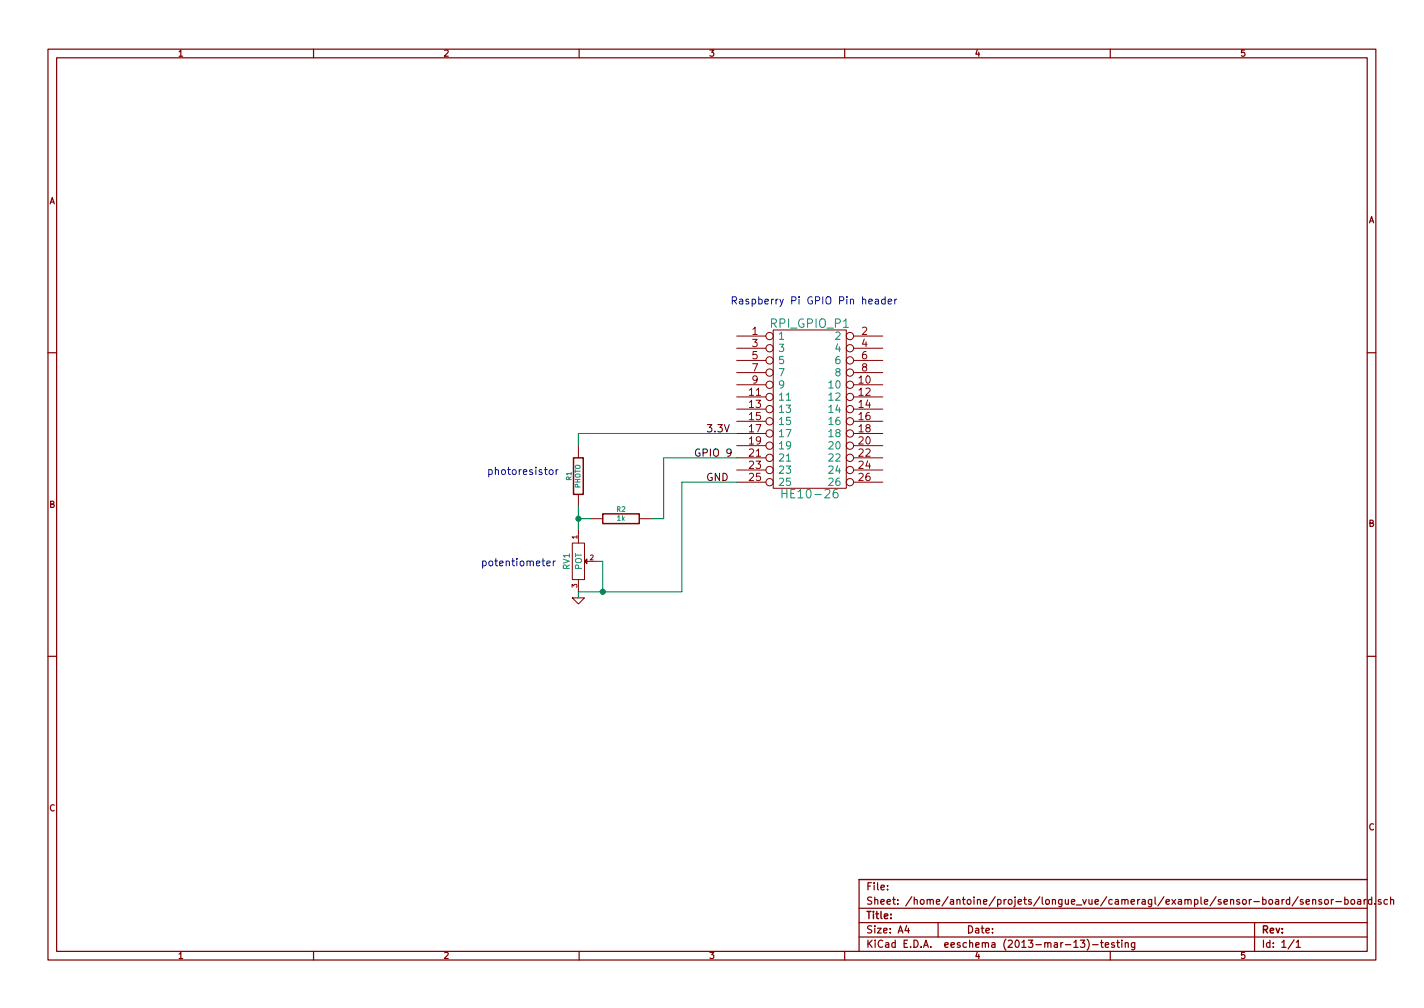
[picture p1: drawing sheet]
EESchema Schematic File Version 2
LIBS:power
LIBS:device
LIBS:transistors
LIBS:conn
LIBS:linear
LIBS:regul
LIBS:74xx
LIBS:cmos4000
LIBS:adc-dac
LIBS:memory
LIBS:xilinx
LIBS:special
LIBS:microcontrollers
LIBS:dsp
LIBS:microchip
LIBS:analog_switches
LIBS:motorola
LIBS:texas
LIBS:intel
LIBS:audio
LIBS:interface
LIBS:digital-audio
LIBS:philips
LIBS:display
LIBS:cypress
LIBS:siliconi
LIBS:opto
LIBS:atmel
LIBS:contrib
LIBS:valves
LIBS:sensor-board-cache
EELAYER 24 0
EELAYER END
$Descr A4 11693 8268
encoding utf-8
Sheet 1 1
Title ""
Date ""
Rev ""
Comp ""
Comment1 ""
Comment2 ""
Comment3 ""
Comment4 ""
$EndDescr
$Comp
L R R2
U 1 1
P 5100 4250
F 0 "R2" V 5180 4250 40  0000 C CNN
F 1 "1k" V 5107 4251 40  0000 C CNN
F 2 "" V 5030 4250 30  0000 C CNN
F 3 "" H 5100 4250 30  0000 C CNN
	1    5100 4250
	0    -1   -1   0   
$EndComp
$Comp
L R R1
U 1 1
P 4750 3900
F 0 "R1" V 4830 3900 40  0000 C CNN
F 1 "PHOTO" V 4757 3901 40  0000 C CNN
F 2 "" V 4680 3900 30  0000 C CNN
F 3 "" H 4750 3900 30  0000 C CNN
	1    4750 3900
	-1   0    0    1   
$EndComp
$Comp
L GND #PWR?
U 1 1
P 4750 4900
F 0 "#PWR?" H 4750 4900 30  0001 C CNN
F 1 "GND" H 4750 4830 30  0001 C CNN
F 2 "" H 4750 4900 60  0000 C CNN
F 3 "" H 4750 4900 60  0000 C CNN
	1    4750 4900
	1    0    0    -1  
$EndComp
Wire Wire Line
	4750 3550 4750 3650
Wire Wire Line
	4750 4150 4750 4350
Wire Wire Line
	4750 4250 4850 4250
Connection ~ 4750 4250
Wire Wire Line
	4750 4850 4750 4900
$Comp
L HE10-26 RPI_GPIO_P1
U 1 1
P 6650 3400
F 0 "RPI_GPIO_P1" H 6650 4150 70  0000 C CNN
F 1 "HE10-26" H 6650 2750 70  0000 C CNN
F 2 "" H 6650 3400 60  0000 C CNN
F 3 "" H 6650 3400 60  0000 C CNN
	1    6650 3400
	1    0    0    -1  
$EndComp
Wire Wire Line
	6050 3550 4750 3550
Wire Wire Line
	6050 3950 5600 3950
Wire Wire Line
	5600 3950 5600 4850
Wire Wire Line
	5600 4850 4750 4850
Wire Wire Line
	6050 3750 5450 3750
Wire Wire Line
	5450 3750 5450 4250
Wire Wire Line
	5450 4250 5350 4250
$Comp
L POT RV1
U 1 1
P 4750 4600
F 0 "RV1" H 4750 4500 50  0000 C CNN
F 1 "POT" H 4750 4600 50  0000 C CNN
F 2 "" H 4750 4600 60  0000 C CNN
F 3 "" H 4750 4600 60  0000 C CNN
	1    4750 4600
	0    1    1    0   
$EndComp
Wire Wire Line
	4900 4600 4950 4600
Wire Wire Line
	4950 4600 4950 4850
Connection ~ 4950 4850
Text Notes 4000 3900 0    60   ~ 0
photoresistor
Text Notes 3950 4650 0    60   ~ 0
potentiometer
Text Notes 6000 2500 0    60   ~ 0
Raspberry Pi GPIO Pin header\n
Text Label 5800 3550 0    60   ~ 0
3.3V
Text Label 5700 3750 0    60   ~ 0
GPIO 9
Text Label 5800 3950 0    60   ~ 0
GND
$EndSCHEMATC
